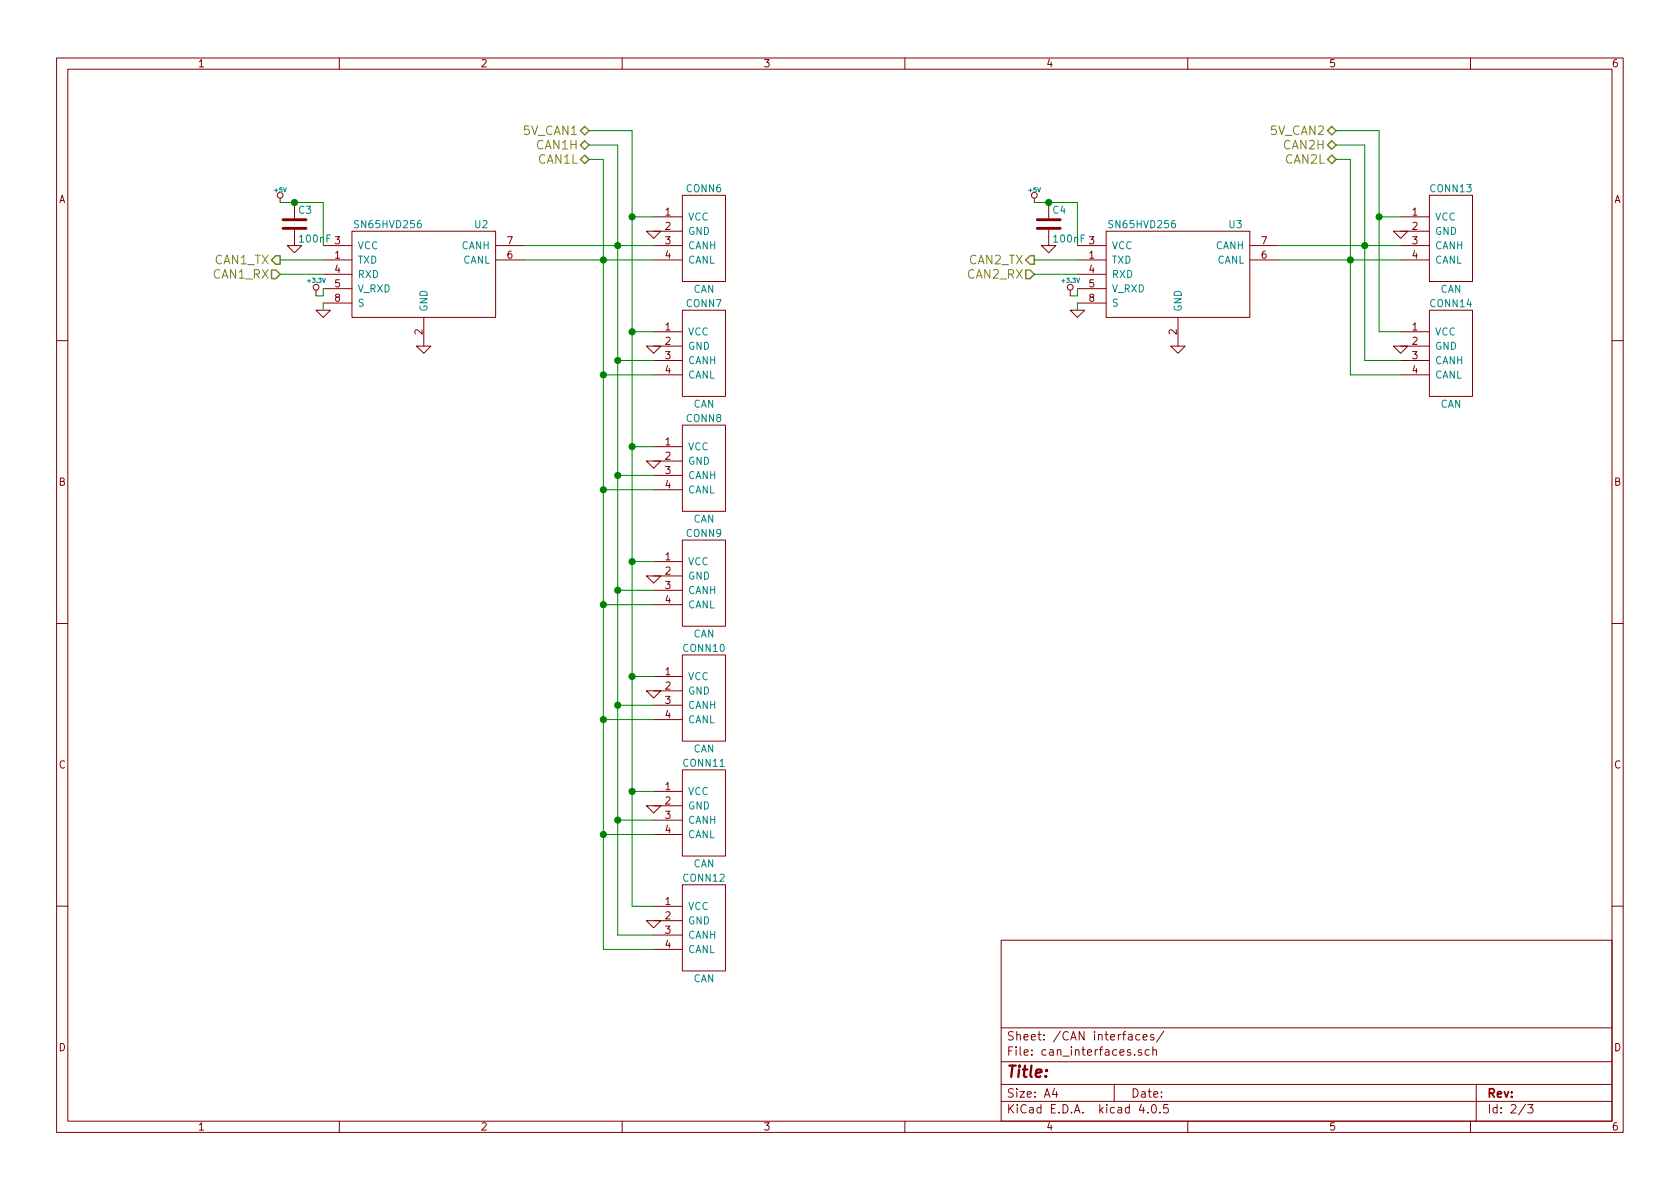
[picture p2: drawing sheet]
EESchema Schematic File Version 2
LIBS:power
LIBS:device
LIBS:transistors
LIBS:conn
LIBS:linear
LIBS:regul
LIBS:74xx
LIBS:cmos4000
LIBS:adc-dac
LIBS:memory
LIBS:xilinx
LIBS:microcontrollers
LIBS:dsp
LIBS:microchip
LIBS:analog_switches
LIBS:motorola
LIBS:texas
LIBS:intel
LIBS:audio
LIBS:interface
LIBS:digital-audio
LIBS:philips
LIBS:display
LIBS:cypress
LIBS:siliconi
LIBS:opto
LIBS:atmel
LIBS:contrib
LIBS:valves
LIBS:_connectors
LIBS:_discrete
LIBS:_div
LIBS:_ic
LIBS:_linear-regulators
LIBS:_power
LIBS:_sensors
LIBS:_stm32
LIBS:_transceiver
LIBS:_wireless
LIBS:cvra
LIBS:logo
LIBS:Mec
LIBS:shield-cache
EELAYER 25 0
EELAYER END
$Descr A4 11693 8268
encoding utf-8
Sheet 2 3
Title ""
Date ""
Rev ""
Comp ""
Comment1 ""
Comment2 ""
Comment3 ""
Comment4 ""
$EndDescr
Text HLabel 1950 1900 0    60   Input ~ 0
CAN1_RX
Text HLabel 1950 1800 0    60   Output ~ 0
CAN1_TX
Text HLabel 7200 1900 0    60   Input ~ 0
CAN2_RX
Text HLabel 7200 1800 0    60   Output ~ 0
CAN2_TX
$Comp
L SN65HVD256 U2
U 1 1
P 2950 1900
F 0 "U2" H 3350 2250 50  0000 C CNN
F 1 "SN65HVD256" H 2700 2250 50  0000 C CNN
F 2 "Housings_SOIC:SOIC-8_3.9x4.9mm_Pitch1.27mm" H 2950 1900 50  0001 C CNN
F 3 "CAN Transceiver" H 2950 2000 50  0001 C CNN
	1    2950 1900
	1    0    0    -1  
$EndComp
$Comp
L GND #PWR041
U 1 1
P 2250 2150
F 0 "#PWR041" H 2250 2150 30  0001 C CNN
F 1 "GND" H 2250 2080 30  0001 C CNN
F 2 "" H 2250 2150 60  0000 C CNN
F 3 "" H 2250 2150 60  0000 C CNN
	1    2250 2150
	1    0    0    -1  
$EndComp
$Comp
L GND #PWR042
U 1 1
P 2950 2400
F 0 "#PWR042" H 2950 2400 30  0001 C CNN
F 1 "GND" H 2950 2330 30  0001 C CNN
F 2 "" H 2950 2400 60  0000 C CNN
F 3 "" H 2950 2400 60  0000 C CNN
	1    2950 2400
	1    0    0    -1  
$EndComp
$Comp
L C C3
U 1 1
P 2050 1550
F 0 "C3" H 2075 1650 50  0000 L CNN
F 1 "100nF" H 2075 1450 50  0000 L CNN
F 2 "Capacitors_SMD:C_0805" H 2088 1400 50  0001 C CNN
F 3 "" H 2050 1550 50  0000 C CNN
	1    2050 1550
	1    0    0    -1  
$EndComp
$Comp
L GND #PWR043
U 1 1
P 2050 1700
F 0 "#PWR043" H 2050 1700 30  0001 C CNN
F 1 "GND" H 2050 1630 30  0001 C CNN
F 2 "" H 2050 1700 60  0000 C CNN
F 3 "" H 2050 1700 60  0000 C CNN
	1    2050 1700
	1    0    0    -1  
$EndComp
$Comp
L SN65HVD256 U3
U 1 1
P 8200 1900
F 0 "U3" H 8600 2250 50  0000 C CNN
F 1 "SN65HVD256" H 7950 2250 50  0000 C CNN
F 2 "Housings_SOIC:SOIC-8_3.9x4.9mm_Pitch1.27mm" H 8200 1900 50  0001 C CNN
F 3 "CAN Transceiver" H 8200 2000 50  0001 C CNN
	1    8200 1900
	1    0    0    -1  
$EndComp
$Comp
L GND #PWR044
U 1 1
P 7500 2150
F 0 "#PWR044" H 7500 2150 30  0001 C CNN
F 1 "GND" H 7500 2080 30  0001 C CNN
F 2 "" H 7500 2150 60  0000 C CNN
F 3 "" H 7500 2150 60  0000 C CNN
	1    7500 2150
	1    0    0    -1  
$EndComp
$Comp
L GND #PWR045
U 1 1
P 8200 2400
F 0 "#PWR045" H 8200 2400 30  0001 C CNN
F 1 "GND" H 8200 2330 30  0001 C CNN
F 2 "" H 8200 2400 60  0000 C CNN
F 3 "" H 8200 2400 60  0000 C CNN
	1    8200 2400
	1    0    0    -1  
$EndComp
$Comp
L C C4
U 1 1
P 7300 1550
F 0 "C4" H 7325 1650 50  0000 L CNN
F 1 "100nF" H 7325 1450 50  0000 L CNN
F 2 "Capacitors_SMD:C_0805" H 7338 1400 50  0001 C CNN
F 3 "" H 7300 1550 50  0000 C CNN
	1    7300 1550
	1    0    0    -1  
$EndComp
$Comp
L +5V #PWR046
U 1 1
P 7200 1400
F 0 "#PWR046" H 7200 1490 20  0001 C CNN
F 1 "+5V" H 7200 1490 30  0000 C CNN
F 2 "" H 7200 1400 60  0000 C CNN
F 3 "" H 7200 1400 60  0000 C CNN
	1    7200 1400
	1    0    0    -1  
$EndComp
$Comp
L GND #PWR047
U 1 1
P 7300 1700
F 0 "#PWR047" H 7300 1700 30  0001 C CNN
F 1 "GND" H 7300 1630 30  0001 C CNN
F 2 "" H 7300 1700 60  0000 C CNN
F 3 "" H 7300 1700 60  0000 C CNN
	1    7300 1700
	1    0    0    -1  
$EndComp
$Comp
L CAN CONN6
U 1 1
P 4900 1650
F 0 "CONN6" H 4900 2000 50  0000 C CNN
F 1 "CAN" H 4900 1300 50  0000 C CNN
F 2 "_connectors:_Molex-PicoBlade-SMD-4" H 5150 1650 50  0001 C CNN
F 3 "DOCUMENTATION" H 5150 1650 50  0001 C CNN
	1    4900 1650
	1    0    0    -1  
$EndComp
$Comp
L GND #PWR048
U 1 1
P 4550 1600
F 0 "#PWR048" H 4550 1600 30  0001 C CNN
F 1 "GND" H 4550 1530 30  0001 C CNN
F 2 "" H 4550 1600 60  0000 C CNN
F 3 "" H 4550 1600 60  0000 C CNN
	1    4550 1600
	1    0    0    -1  
$EndComp
$Comp
L GND #PWR049
U 1 1
P 4550 2400
F 0 "#PWR049" H 4550 2400 30  0001 C CNN
F 1 "GND" H 4550 2330 30  0001 C CNN
F 2 "" H 4550 2400 60  0000 C CNN
F 3 "" H 4550 2400 60  0000 C CNN
	1    4550 2400
	1    0    0    -1  
$EndComp
$Comp
L GND #PWR050
U 1 1
P 4550 3200
F 0 "#PWR050" H 4550 3200 30  0001 C CNN
F 1 "GND" H 4550 3130 30  0001 C CNN
F 2 "" H 4550 3200 60  0000 C CNN
F 3 "" H 4550 3200 60  0000 C CNN
	1    4550 3200
	1    0    0    -1  
$EndComp
$Comp
L CAN CONN9
U 1 1
P 4900 4050
F 0 "CONN9" H 4900 4400 50  0000 C CNN
F 1 "CAN" H 4900 3700 50  0000 C CNN
F 2 "_connectors:_Molex-PicoBlade-SMD-4" H 5150 4050 50  0001 C CNN
F 3 "DOCUMENTATION" H 5150 4050 50  0001 C CNN
	1    4900 4050
	1    0    0    -1  
$EndComp
$Comp
L GND #PWR051
U 1 1
P 4550 4000
F 0 "#PWR051" H 4550 4000 30  0001 C CNN
F 1 "GND" H 4550 3930 30  0001 C CNN
F 2 "" H 4550 4000 60  0000 C CNN
F 3 "" H 4550 4000 60  0000 C CNN
	1    4550 4000
	1    0    0    -1  
$EndComp
$Comp
L GND #PWR052
U 1 1
P 4550 4800
F 0 "#PWR052" H 4550 4800 30  0001 C CNN
F 1 "GND" H 4550 4730 30  0001 C CNN
F 2 "" H 4550 4800 60  0000 C CNN
F 3 "" H 4550 4800 60  0000 C CNN
	1    4550 4800
	1    0    0    -1  
$EndComp
$Comp
L CAN CONN11
U 1 1
P 4900 5650
F 0 "CONN11" H 4900 6000 50  0000 C CNN
F 1 "CAN" H 4900 5300 50  0000 C CNN
F 2 "_connectors:_Molex-PicoBlade-SMD-4" H 5150 5650 50  0001 C CNN
F 3 "DOCUMENTATION" H 5150 5650 50  0001 C CNN
	1    4900 5650
	1    0    0    -1  
$EndComp
$Comp
L GND #PWR053
U 1 1
P 4550 5600
F 0 "#PWR053" H 4550 5600 30  0001 C CNN
F 1 "GND" H 4550 5530 30  0001 C CNN
F 2 "" H 4550 5600 60  0000 C CNN
F 3 "" H 4550 5600 60  0000 C CNN
	1    4550 5600
	1    0    0    -1  
$EndComp
$Comp
L GND #PWR054
U 1 1
P 4550 6400
F 0 "#PWR054" H 4550 6400 30  0001 C CNN
F 1 "GND" H 4550 6330 30  0001 C CNN
F 2 "" H 4550 6400 60  0000 C CNN
F 3 "" H 4550 6400 60  0000 C CNN
	1    4550 6400
	1    0    0    -1  
$EndComp
$Comp
L CAN CONN13
U 1 1
P 10100 1650
F 0 "CONN13" H 10100 2000 50  0000 C CNN
F 1 "CAN" H 10100 1300 50  0000 C CNN
F 2 "_connectors:_Molex-PicoBlade-SMD-4" H 10350 1650 50  0001 C CNN
F 3 "DOCUMENTATION" H 10350 1650 50  0001 C CNN
	1    10100 1650
	1    0    0    -1  
$EndComp
$Comp
L GND #PWR055
U 1 1
P 9750 1600
F 0 "#PWR055" H 9750 1600 30  0001 C CNN
F 1 "GND" H 9750 1530 30  0001 C CNN
F 2 "" H 9750 1600 60  0000 C CNN
F 3 "" H 9750 1600 60  0000 C CNN
	1    9750 1600
	1    0    0    -1  
$EndComp
$Comp
L CAN CONN14
U 1 1
P 10100 2450
F 0 "CONN14" H 10100 2800 50  0000 C CNN
F 1 "CAN" H 10100 2100 50  0000 C CNN
F 2 "_connectors:_Molex-PicoBlade-SMD-4" H 10350 2450 50  0001 C CNN
F 3 "DOCUMENTATION" H 10350 2450 50  0001 C CNN
	1    10100 2450
	1    0    0    -1  
$EndComp
$Comp
L GND #PWR056
U 1 1
P 9750 2400
F 0 "#PWR056" H 9750 2400 30  0001 C CNN
F 1 "GND" H 9750 2330 30  0001 C CNN
F 2 "" H 9750 2400 60  0000 C CNN
F 3 "" H 9750 2400 60  0000 C CNN
	1    9750 2400
	1    0    0    -1  
$EndComp
Text HLabel 4100 1000 0    60   BiDi ~ 0
CAN1H
Text HLabel 4100 1100 0    60   BiDi ~ 0
CAN1L
Text HLabel 9300 1000 0    60   BiDi ~ 0
CAN2H
Text HLabel 9300 1100 0    60   BiDi ~ 0
CAN2L
$Comp
L CAN CONN7
U 1 1
P 4900 2450
F 0 "CONN7" H 4900 2800 50  0000 C CNN
F 1 "CAN" H 4900 2100 50  0000 C CNN
F 2 "_connectors:_Molex-PicoBlade-SMD-4" H 5150 2450 50  0001 C CNN
F 3 "DOCUMENTATION" H 5150 2450 50  0001 C CNN
	1    4900 2450
	1    0    0    -1  
$EndComp
$Comp
L CAN CONN12
U 1 1
P 4900 6450
F 0 "CONN12" H 4900 6800 50  0000 C CNN
F 1 "CAN" H 4900 6100 50  0000 C CNN
F 2 "_connectors:_Molex-PicoBlade-SMD-4" H 5150 6450 50  0001 C CNN
F 3 "DOCUMENTATION" H 5150 6450 50  0001 C CNN
	1    4900 6450
	1    0    0    -1  
$EndComp
$Comp
L CAN CONN10
U 1 1
P 4900 4850
F 0 "CONN10" H 4900 5200 50  0000 C CNN
F 1 "CAN" H 4900 4500 50  0000 C CNN
F 2 "_connectors:_Molex-PicoBlade-SMD-4" H 5150 4850 50  0001 C CNN
F 3 "DOCUMENTATION" H 5150 4850 50  0001 C CNN
	1    4900 4850
	1    0    0    -1  
$EndComp
Text HLabel 4100 900  0    60   BiDi ~ 0
5V_CAN1
$Comp
L CAN CONN8
U 1 1
P 4900 3250
F 0 "CONN8" H 4900 3600 50  0000 C CNN
F 1 "CAN" H 4900 2900 50  0000 C CNN
F 2 "_connectors:_Molex-PicoBlade-SMD-4" H 5150 3250 50  0001 C CNN
F 3 "DOCUMENTATION" H 5150 3250 50  0001 C CNN
	1    4900 3250
	1    0    0    -1  
$EndComp
Wire Wire Line
	2250 2100 2250 2150
Wire Wire Line
	1950 1800 2250 1800
Wire Wire Line
	2250 1900 1950 1900
Wire Wire Line
	1950 1400 2250 1400
Wire Wire Line
	2250 1400 2250 1700
Connection ~ 2050 1400
Wire Wire Line
	2250 2000 2250 2000
Wire Wire Line
	2250 2050 2200 2050
Wire Wire Line
	2250 2000 2250 2050
Wire Wire Line
	7500 2000 7500 2050
Wire Wire Line
	7500 2050 7450 2050
Wire Wire Line
	7200 1800 7500 1800
Wire Wire Line
	7200 1900 7500 1900
Wire Wire Line
	7500 2100 7500 2150
Wire Wire Line
	7200 1400 7500 1400
Wire Wire Line
	7500 1400 7500 1700
Connection ~ 7300 1400
Wire Wire Line
	3650 1700 4550 1700
Wire Wire Line
	3650 1800 4550 1800
Wire Wire Line
	4300 6500 4550 6500
Wire Wire Line
	4300 1000 4300 6500
Connection ~ 4300 1700
Wire Wire Line
	4200 6600 4550 6600
Wire Wire Line
	4200 1100 4200 6600
Connection ~ 4200 1800
Wire Wire Line
	4550 5800 4200 5800
Connection ~ 4200 5800
Wire Wire Line
	4550 5000 4200 5000
Connection ~ 4200 5000
Wire Wire Line
	4550 4200 4200 4200
Connection ~ 4200 4200
Wire Wire Line
	4550 3400 4200 3400
Connection ~ 4200 3400
Wire Wire Line
	4550 2600 4200 2600
Connection ~ 4200 2600
Wire Wire Line
	4550 2500 4300 2500
Connection ~ 4300 2500
Wire Wire Line
	4550 3300 4300 3300
Connection ~ 4300 3300
Wire Wire Line
	4550 4100 4300 4100
Connection ~ 4300 4100
Wire Wire Line
	4550 4900 4300 4900
Connection ~ 4300 4900
Wire Wire Line
	4550 5700 4300 5700
Connection ~ 4300 5700
Wire Wire Line
	9400 2600 9750 2600
Wire Wire Line
	9500 2500 9750 2500
Wire Wire Line
	8900 1700 9750 1700
Wire Wire Line
	8900 1800 9750 1800
Wire Wire Line
	9400 1100 9400 2600
Connection ~ 9400 1800
Wire Wire Line
	9500 1000 9500 2500
Connection ~ 9500 1700
Wire Wire Line
	4100 1100 4200 1100
Wire Wire Line
	4300 1000 4100 1000
Wire Wire Line
	9300 1100 9400 1100
Wire Wire Line
	9300 1000 9500 1000
Wire Wire Line
	4400 6300 4550 6300
Wire Wire Line
	4400 900  4400 6300
Wire Wire Line
	4400 900  4100 900 
Wire Wire Line
	4550 1500 4400 1500
Connection ~ 4400 1500
Wire Wire Line
	4550 2300 4400 2300
Connection ~ 4400 2300
Wire Wire Line
	4550 3100 4400 3100
Connection ~ 4400 3100
Wire Wire Line
	4550 3900 4400 3900
Connection ~ 4400 3900
Wire Wire Line
	4550 4700 4400 4700
Connection ~ 4400 4700
Wire Wire Line
	4550 5500 4400 5500
Connection ~ 4400 5500
Text HLabel 9300 900  0    60   BiDi ~ 0
5V_CAN2
Wire Wire Line
	9600 2300 9750 2300
Wire Wire Line
	9600 900  9600 2300
Wire Wire Line
	9600 900  9300 900 
Wire Wire Line
	9750 1500 9600 1500
Connection ~ 9600 1500
$Comp
L +5V #PWR057
U 1 1
P 1950 1400
F 0 "#PWR057" H 1950 1490 20  0001 C CNN
F 1 "+5V" H 1950 1490 30  0000 C CNN
F 2 "" H 1950 1400 60  0000 C CNN
F 3 "" H 1950 1400 60  0000 C CNN
	1    1950 1400
	1    0    0    -1  
$EndComp
$Comp
L +3.3V #PWR058
U 1 1
P 2200 2050
F 0 "#PWR058" H 2200 2010 30  0001 C CNN
F 1 "+3.3V" H 2200 2160 30  0000 C CNN
F 2 "" H 2200 2050 60  0001 C CNN
F 3 "" H 2200 2050 60  0001 C CNN
	1    2200 2050
	1    0    0    -1  
$EndComp
$Comp
L +3.3V #PWR059
U 1 1
P 7450 2050
F 0 "#PWR059" H 7450 2010 30  0001 C CNN
F 1 "+3.3V" H 7450 2160 30  0000 C CNN
F 2 "" H 7450 2050 60  0001 C CNN
F 3 "" H 7450 2050 60  0001 C CNN
	1    7450 2050
	1    0    0    -1  
$EndComp
$EndSCHEMATC
